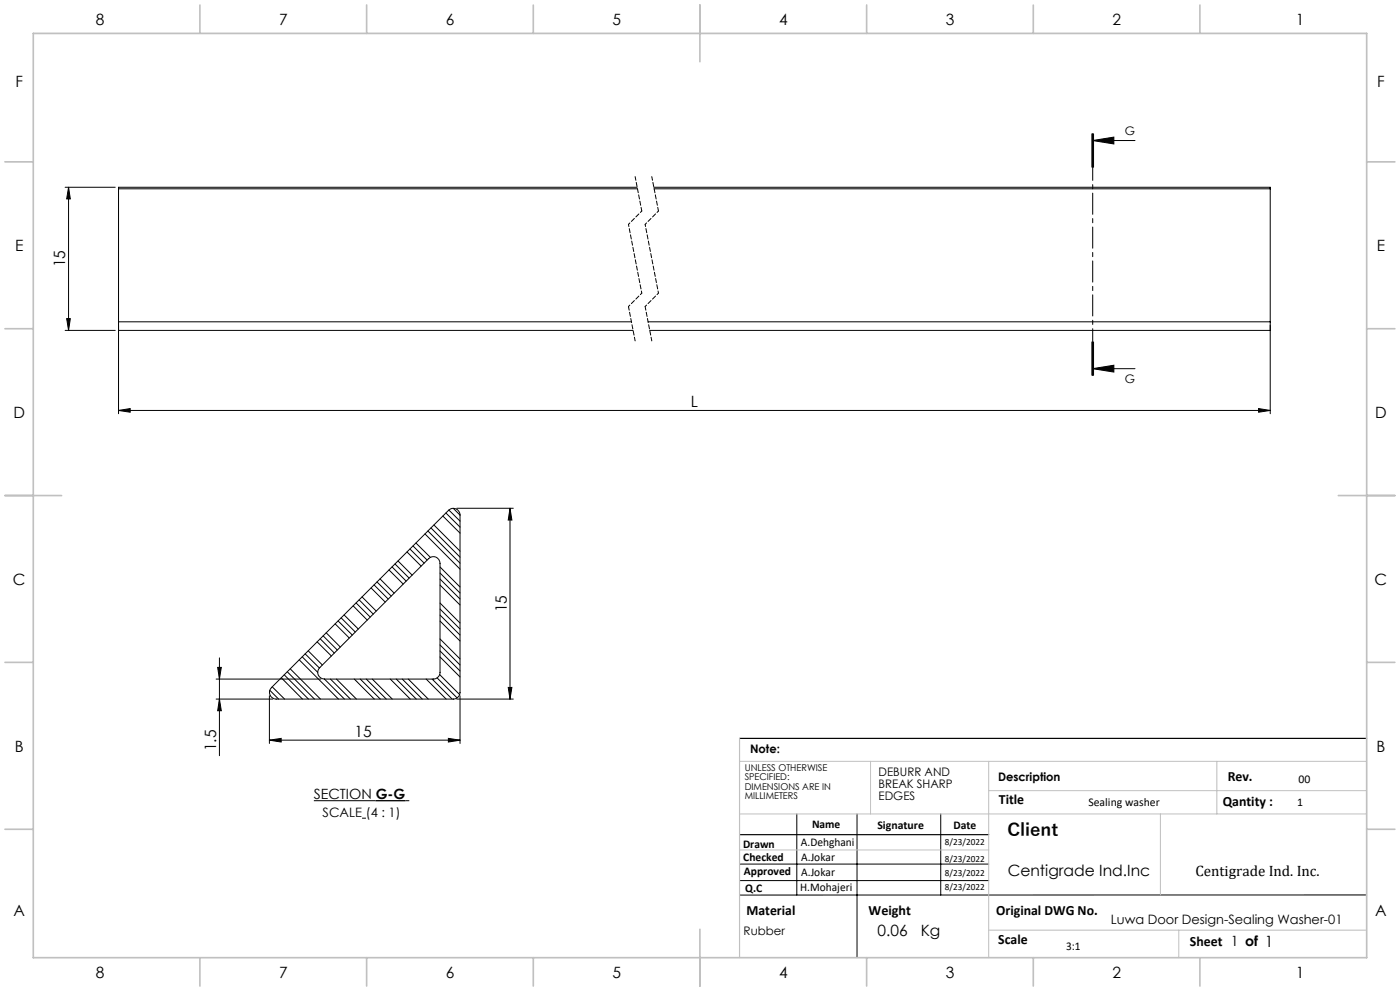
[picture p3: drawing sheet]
<svg xmlns="http://www.w3.org/2000/svg" width="420mm" height="297mm" viewBox="0 0 420 297" stroke-linecap="round" stroke-linejoin="round" font-family="sans-serif">
<g fill="none" stroke="#000" stroke-width=".3">
<path d="M19.5 56.1h15.1M20.6 56.1l.5 3.5h-1.1zM20.6 56.1v42.9M35.6 56.6v39.8M35.6 56.6h155.6M191.1 56.1h-155.5v.5M196.1 56.1h185v.5M196.2 56.6h184.9M327.6 40.1v10M327.8 42.1l6.4-1v2zM327.8 42.1h12.7M327.8 40.1v10"/>
<path d="M328.1 40.1v10M381.1 56.6v39.8M19.5 99h15.1M20 95.5h1.1l-.5 3.5zM35.6 96.4v2.6h154.3M35.6 96.4h153.8M35.6 97.4v26.6M194.4 96.4h186.7M381.1 96.4v2.6h-186.2M381.1 97.4v26.6M327.6 102.5v10M327.8 110.5l6.4-1v2z"/>
<path d="M327.8 110.5h12.7M327.8 102.5v10M328.1 102.5v10zM35.6 123l3.5-.6v1.1zM35.6 123h345.5M377.6 122.4l3.5 .6-3.5 .5zM128.4 159.1l9.6 9.7M129.3 158.2l8.7 8.8M130.2 157.3l7.8 7.9M132.9 154.7l5.1 5.1M133.8 153.7l4.2 4.3M134.7 152.9l3.3 3.3"/>
<path d="M136 152.3l2 2.1M137 152.3h17M153 152.3v57.2M153 152.3l.6 3.6h-1.1zM107.7 179.8l4.3 4.2M108.6 178.9l4.3 4.2M111.3 176.2l4.3 4.2M112.2 175.3l4.3 4.2M113.1 174.4l4.3 4.2M114 173.5l4.3 4.3M116.7 170.8l4.3 4.2M117.6 169.9l4.2 4.3"/>
<path d="M118.5 169l4.2 4.2M119.4 168.1l4.2 4.3M122.1 165.4l4.2 4.2M123 164.5l4.2 4.3M123.9 163.6l4.2 4.2M124.8 162.7l4.3 4.3M127.5 160l10.5 10.6M132 175.3l6 6M132 173.5l6 6M132 171.7l6 6M132 169.9l6 6M65.8 197.2v29.3"/>
<path d="M89.8 197.8l11.7 11.7M90.7 196.8l4.6 4.7M91.5 196l4.3 4.2M92.5 195l4.2 4.3M95.1 192.4l4.3 4.2M96.1 191.4l4.2 4.3M96.9 190.6l4.3 4.2M97.9 189.6l4.2 4.3M100.5 187l4.3 4.2M101.4 186.1l4.3 4.2M102.3 185.2l4.3 4.2M103.2 184.3l4.3 4.2"/>
<path d="M105.9 181.6l4.3 4.2M106.8 180.7l4.3 4.2M132 196.9l6 6M132 186.1l6 6M132 195.1l6 6M132 184.3l6 6M132 193.3l6 6M132 182.5l6 6M132 191.5l6 6M132 180.7l6 6M64.8 209.5h17M64.8 203.5h31.5"/>
<path d="M65.3 200h1.1l-.6 3.5zM65.8 209.5l.6 3.5h-1.1zM80.8 208.5v14.3M80.9 206.9l2.7 2.6M81.4 206.1l53.2-53.2a2.01 2.01 0 0 1 2.2-.4 2.01 2.01 0 0 1 1.2 1.8v53.2a2.05 2.05 0 0 1-2 2h-53.2a2.01 2.01 0 0 1-1.8-1.2 2.01 2.01 0 0 1 .4-2.2zM81.7 205.8l3.7 3.7M84.4 203.1l6.3 6.4M85.3 202.2l7.2 7.3M86.2 201.3l8.1 8.2M87.1 200.4l9 9.1M95.9 200.1l32.7-32.7a1.99 1.99 0 0 1 2.2-.4 1.99 1.99 0 0 1 1.2 1.8v32.7a2.05 2.05 0 0 1-2 2h-32.7a1.99 1.99 0 0 1-1.8-1.2 1.99 1.99 0 0 1 .4-2.2zM97.3 203.5l6 6"/>
<path d="M99.1 203.5l6 6M100.9 203.5l6 6M106.3 203.5l6 6M108.1 203.5l6 6M109.9 203.5l6 6M111.7 203.5l6 6M117.1 203.5l6 6M118.9 203.5l6 6M120.7 203.5l6 6M122.5 203.5l6 6M127.8 203.5l6 6M129.6 203.5l6 6"/>
<path d="M131.1 203.2l6 6M131.9 202.2l6 6M137 209.5h17M138 208.5v14.3M152.5 206h1.1l-.6 3.5zM80.8 221.8l3.5-.5v1.1zM80.8 221.8h57.2M94.2 240h18.5M121.6 240h1.2M134.5 221.3l3.5 .5-3.5 .6zM108.6 245.2h1.2M221.9 259h74.7"/>
<path d="M239 243.9v24.3M257.1 243.9v43.1M282.2 243.9v24.3M221.9 263.9h74.7M410 268.2h-188.1"/>
</g>
<path d="M112.7 240h8.9" fill="none" stroke="#000" stroke-width=".4"/>
<path d="M190.5 52.9l2 10.3M195.5 52.9l2 10.3M188.5 91.9l2 10.3M193.5 91.9l2 10.3" fill="none" stroke="#000" stroke-width=".3" stroke-dasharray="1.3 .6" stroke-dashoffset=".1"/>
<path d="M192.5 63.2l-4 4M197.5 63.2l-4 4M192.5 87.9l-4 4M197.5 87.9l-4 4" fill="none" stroke="#000" stroke-width=".3" stroke-dasharray="1.3 .6" stroke-dashoffset=".7"/>
<path d="M188.5 67.2l4 20.7M193.5 67.2l4 20.7" fill="none" stroke="#000" stroke-width=".3" stroke-dasharray="1.3 .6" stroke-dashoffset=".6"/>
<path d="M327.8 40.1v72.4" fill="none" stroke="#000" stroke-width=".3" stroke-dasharray="6.3 1.3 1.3 1.3" stroke-dashoffset="2.6"/>
<path d="M221.9 221.3h188.1M221.9 250.2h74.7" fill="none" stroke="#000" stroke-width=".35"/>
<path d="M221.9 228.2h188.1M261.2 228.2v15.7M296.6 228.2v58.8M296.6 237h113.4M365.1 228.2v15.7M221.9 243.9h188.1M221.9 254.7h74.7M348.1 243.9v24.3M296.6 278.8h113.4M353.6 278.8v8.2" fill="none" stroke="#c0c0c0" stroke-width=".3"/>
<path d="M221.9 221.3v65.7" fill="none" stroke="#c0c0c0" stroke-width=".35"/>
<g fill="none" stroke="#c0c0c0" stroke-width=".5">
<path d="M10 10h400v277h-400zM60 1.5v8.5M110 1.5v8.5M160 1.5v8.5M210 1.5v17M260 1.5v8.5M310 1.5v8.5M360 1.5v8.5M1.5 48.5h8.5M410 48.5h8.5M1.5 98.5h8.5M410 98.5h8.5"/>
<path d="M1.5 148.5h17M401.5 148.5h17M1.5 198.5h8.5M410 198.5h8.5M1.5 248.5h8.5M410 248.5h8.5M210 278.5v17M60 287v8.5M110 287v8.5M160 287v8.5M260 287v8.5M310 287v8.5"/>
<path d="M360 287v8.5"/>
</g>
<g fill="#000">
<path d="M327.8 42.1l6.4-1v2zM327.8 110.5l6.4-1v2z"/>
<path d="M20 95.5h1.1l-.5 3.5zM20.6 56.1l.5 3.5h-1.1z"/>
<path d="M35.6 123l3.5-.6v1.1zM377.6 122.4l3.5 .6-3.5 .5zM80.8 221.8l3.5-.5v1.1zM134.5 221.3l3.5 .5-3.5 .6z"/>
<path d="M65.3 200h1.1l-.6 3.5zM65.8 209.5l.6 3.5h-1.1z"/>
<path d="M152.5 206h1.1l-.6 3.5zM153 152.3l.6 3.6h-1.1z"/>
</g>
<text font-size="5.3" x="302.2" y="250.7">Client</text>
<g font-size="4.7">
<text x="28.7" y="7.6">8</text>
<text x="83.7" y="7.6">7</text>
<text x="133.7" y="7.6">6</text>
<text x="183.7" y="7.6">5</text>
<text x="233.7" y="7.6">4</text>
<text x="283.7" y="7.6">3</text>
<text x="333.7" y="7.6">2</text>
<text x="388.7" y="7.6">1</text>
<text x="4.6" y="26.1">F</text>
<text x="413.1" y="26.1">F</text>
<text x="4.5" y="75.3">E</text>
<text x="413" y="75.3">E</text>
<text x="19.6" y="80.1" transform="rotate(-90 19.6 80.1)">15</text>
<text x="4" y="125.3">D</text>
<text x="207.2" y="122">L</text>
<text x="412.5" y="125.3">D</text>
<text x="3.9" y="175.3">C</text>
<text x="412.4" y="175.3">C</text>
<text x="152" y="183.5" transform="rotate(-90 152 183.5)">15</text>
<text x="106.4" y="220.8">15</text>
<text x="4.4" y="225.3">B</text>
<text x="64.8" y="225.2" transform="rotate(-90 64.8 225.2)">1.5</text>
<text x="412.9" y="225.3">B</text>
<text x="302.3" y="262.6">Centigrade Ind.Inc</text>
<text x="4" y="274.6">A</text>
<text x="412.5" y="274.6">A</text>
<text x="263.3" y="280.5">0.06</text>
<text x="276.2" y="280.5">Kg</text>
<text x="28.7" y="293.1">8</text>
<text x="83.7" y="293.1">7</text>
<text x="133.7" y="293.1">6</text>
<text x="183.7" y="293.1">5</text>
<text x="233.7" y="293.1">4</text>
<text x="283.7" y="293.1">3</text>
<text x="333.7" y="293.1">2</text>
<text x="388.7" y="293.1">1</text>
</g>
<text font-size="4.5" x="358.6" y="262.6">Centigrade Ind. Inc.</text>
<g font-size="4.2">
<text x="94.2" y="239.5">SECTION G-G</text>
<text x="368.3" y="234.1">Rev.</text>
<text x="299.7" y="240.9">Title</text>
<text x="366.8" y="241.6">Qantity :</text>
<text x="223.9" y="274.2">Material</text>
<text x="260.6" y="274.2">Weight</text>
<text x="298.9" y="274.2">Original DWG No.</text>
<text x="299.5" y="282.8">Scale</text>
<text x="357" y="283.6">Sheet 1 of 1</text>
</g>
<g font-size="3.9">
<text x="96.8" y="244.7">SCALE (4 : 1)</text>
<text x="333.3" y="276.8">Luwa Door Design-Sealing Washer-01</text>
</g>
<g font-size="3.5">
<text x="337.5" y="40.5">G</text>
<text x="337.5" y="114.7">G</text>
<text x="225" y="225.7">Note:</text>
<text x="263.6" y="232.6">DEBURR AND</text>
<text x="263.6" y="236.1">BREAK SHARP</text>
<text x="263.6" y="239.7">EDGES</text>
<text x="299.4" y="234.1">Description</text>
<text x="389.6" y="234.7">00</text>
<text x="326.5" y="241.6">Sealing washer</text>
<text x="389.2" y="241.6">1</text>
<text x="243.6" y="248.1">Name</text>
<text x="263.2" y="248.5">Signature</text>
<text x="286" y="248.5">Date</text>
<text x="222.9" y="254">Drawn</text>
<text x="240.3" y="253.6">A.Dehghani</text>
<text x="240.4" y="257.9">A.Jokar</text>
<text x="223" y="258.1">Checked</text>
<text x="223.2" y="262.1">Approved</text>
<text x="240.4" y="262.4">A.Jokar</text>
<text x="223.6" y="267.4">Q.C</text>
<text x="240.1" y="267.1">H.Mohajeri</text>
<text x="223.1" y="280.2">Rubber</text>
<text x="319.8" y="284.6">3:1</text>
</g>
<g font-size="2.8">
<text x="223.4" y="231">UNLESS OTHERWISE</text>
<text x="223.4" y="233.8">SPECIFIED:</text>
<text x="223.4" y="236.7">DIMENSIONS ARE IN</text>
<text x="223.4" y="239.5">MILLIMETERS</text>
<text x="283.5" y="253.2">8/23/2022</text>
<text x="283.5" y="258.4">8/23/2022</text>
<text x="283.5" y="262.7">8/23/2022</text>
<text x="283.5" y="266.6">8/23/2022</text>
</g>
</svg>
